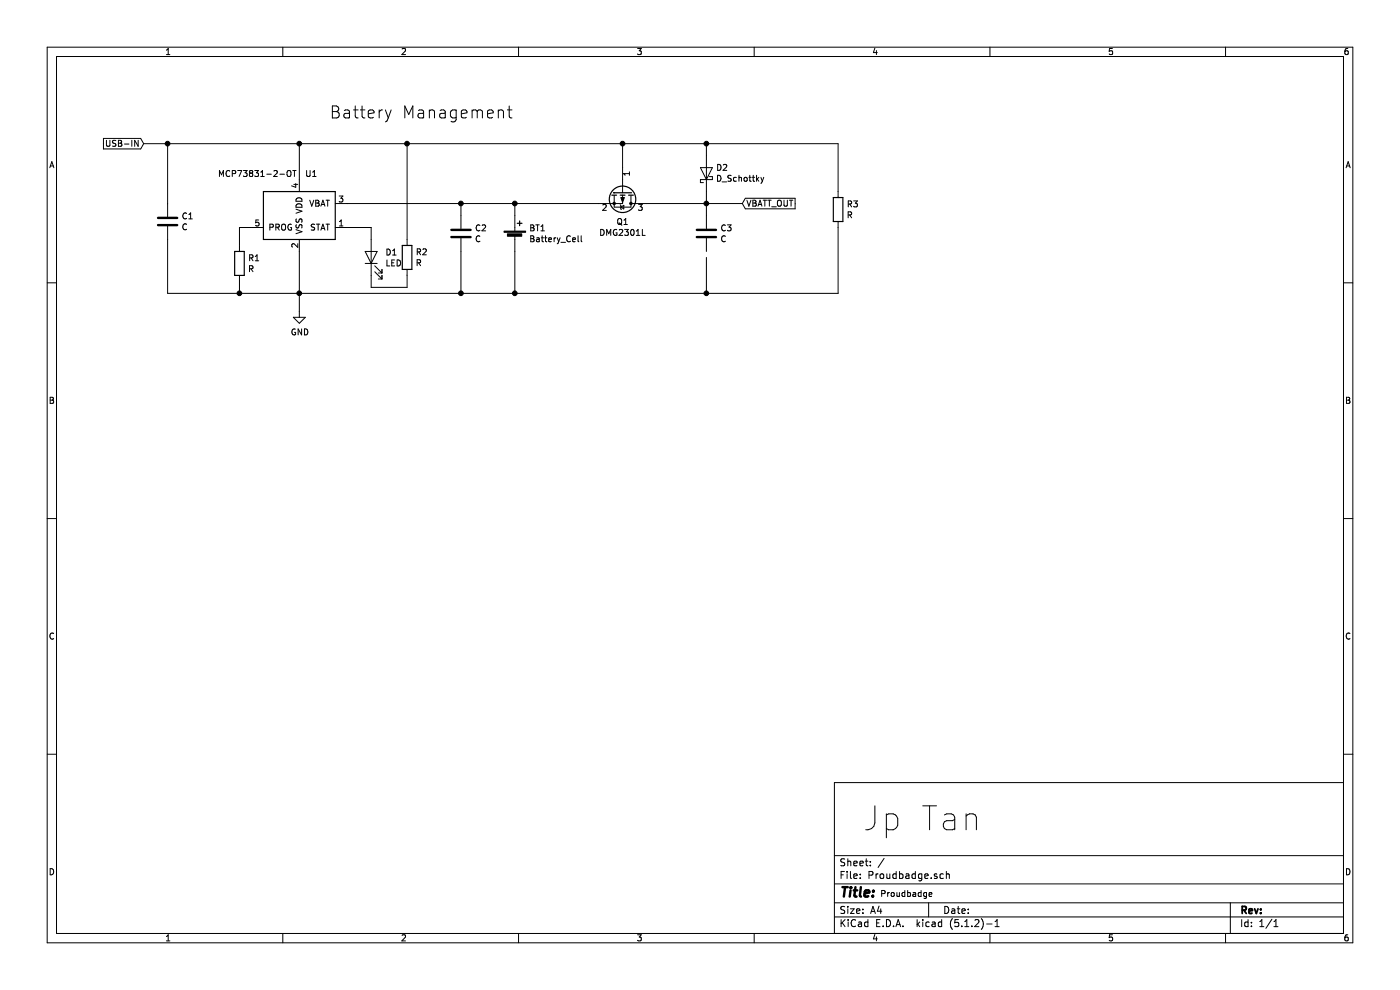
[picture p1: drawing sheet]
EESchema Schematic File Version 4
LIBS:Proudbadge-cache
EELAYER 29 0
EELAYER END
$Descr A4 11693 8268
encoding utf-8
Sheet 1 1
Title ""
Date ""
Rev ""
Comp ""
Comment1 ""
Comment2 ""
Comment3 ""
Comment4 ""
$EndDescr
$Comp
L Transistor_FET:DMG2301L Q1
U 1 1
P 5200 1600
F 0 "Q1" V 5451 1600 50  0000 C CNN
F 1 "DMG2301L" V 5542 1600 50  0000 C CNN
F 2 "Package_TO_SOT_SMD:SOT-23" H 5400 1525 50  0001 L CIN
F 3 "https://www.diodes.com/assets/Datasheets/DMG2301L.pdf" H 5200 1600 50  0001 L CNN
	1    5200 1600
	0    1    1    0   
$EndComp
$Comp
L Battery_Management:MCP73831-2-OT U1
U 1 1
P 2500 1800
F 0 "U1" H 2600 2150 50  0000 C CNN
F 1 "MCP73831-2-OT" H 2150 2150 50  0000 C CNN
F 2 "Package_TO_SOT_SMD:SOT-23-5" H 2550 1550 50  0001 L CIN
F 3 "http://ww1.microchip.com/downloads/en/DeviceDoc/20001984g.pdf" H 2350 1750 50  0001 C CNN
	1    2500 1800
	1    0    0    -1  
$EndComp
$Comp
L Device:C C1
U 1 1
P 1400 1850
F 0 "C1" H 1515 1896 50  0000 L CNN
F 1 "C" H 1515 1805 50  0000 L CNN
F 2 "" H 1438 1700 50  0001 C CNN
F 3 "~" H 1400 1850 50  0001 C CNN
	1    1400 1850
	1    0    0    -1  
$EndComp
$Comp
L Device:R R2
U 1 1
P 3400 2150
F 0 "R2" H 3470 2196 50  0000 L CNN
F 1 "R" H 3470 2105 50  0000 L CNN
F 2 "" V 3330 2150 50  0001 C CNN
F 3 "~" H 3400 2150 50  0001 C CNN
	1    3400 2150
	1    0    0    -1  
$EndComp
$Comp
L Device:LED D1
U 1 1
P 3100 2150
F 0 "D1" V 3139 2033 50  0000 R CNN
F 1 "LED" V 3048 2033 50  0000 R CNN
F 2 "" H 3100 2150 50  0001 C CNN
F 3 "~" H 3100 2150 50  0001 C CNN
	1    3100 2150
	0    -1   -1   0   
$EndComp
Wire Wire Line
	2900 1900 3100 1900
Wire Wire Line
	3100 1900 3100 2000
Wire Wire Line
	3100 2300 3100 2400
Wire Wire Line
	3100 2400 3400 2400
Wire Wire Line
	3400 2400 3400 2300
$Comp
L Device:R R1
U 1 1
P 2000 2200
F 0 "R1" H 2070 2246 50  0000 L CNN
F 1 "R" H 2070 2155 50  0000 L CNN
F 2 "" V 1930 2200 50  0001 C CNN
F 3 "~" H 2000 2200 50  0001 C CNN
	1    2000 2200
	1    0    0    -1  
$EndComp
Wire Wire Line
	2100 1900 2000 1900
Wire Wire Line
	2000 1900 2000 2050
Wire Wire Line
	2000 2350 2000 2450
Wire Wire Line
	2000 2450 2500 2450
Wire Wire Line
	2500 2450 2500 2100
$Comp
L power:GND #PWR0101
U 1 1
P 2500 2600
F 0 "#PWR0101" H 2500 2350 50  0001 C CNN
F 1 "GND" H 2505 2427 50  0000 C CNN
F 2 "" H 2500 2600 50  0001 C CNN
F 3 "" H 2500 2600 50  0001 C CNN
	1    2500 2600
	1    0    0    -1  
$EndComp
Wire Wire Line
	2500 2450 2500 2600
Connection ~ 2500 2450
Wire Wire Line
	1400 2000 1400 2450
Wire Wire Line
	1400 2450 2000 2450
Connection ~ 2000 2450
Text GLabel 1200 1200 0    50   Input ~ 0
USB-IN
$Comp
L Device:C C2
U 1 1
P 3850 1950
F 0 "C2" H 3965 1996 50  0000 L CNN
F 1 "C" H 3965 1905 50  0000 L CNN
F 2 "" H 3888 1800 50  0001 C CNN
F 3 "~" H 3850 1950 50  0001 C CNN
	1    3850 1950
	1    0    0    -1  
$EndComp
Wire Wire Line
	2900 1700 3850 1700
Wire Wire Line
	3850 1700 3850 1800
Wire Wire Line
	3850 2100 3850 2450
Wire Wire Line
	3850 2450 2500 2450
$Comp
L Device:Battery_Cell BT1
U 1 1
P 4300 2000
F 0 "BT1" H 4418 2096 50  0000 L CNN
F 1 "Battery_Cell" H 4418 2005 50  0000 L CNN
F 2 "" V 4300 2060 50  0001 C CNN
F 3 "~" V 4300 2060 50  0001 C CNN
	1    4300 2000
	1    0    0    -1  
$EndComp
Wire Wire Line
	3850 1700 4300 1700
Wire Wire Line
	4300 1700 4300 1800
Connection ~ 3850 1700
Wire Wire Line
	4300 2100 4300 2450
Wire Wire Line
	4300 2450 3850 2450
Connection ~ 3850 2450
Wire Wire Line
	4300 1700 5000 1700
Connection ~ 4300 1700
Wire Wire Line
	5200 1400 5200 1200
Wire Wire Line
	5200 1200 3400 1200
$Comp
L Device:D_Schottky D2
U 1 1
P 5900 1450
F 0 "D2" V 5946 1371 50  0000 R CNN
F 1 "D_Schottky" V 5855 1371 50  0000 R CNN
F 2 "" H 5900 1450 50  0001 C CNN
F 3 "~" H 5900 1450 50  0001 C CNN
	1    5900 1450
	0    -1   -1   0   
$EndComp
Wire Wire Line
	5200 1200 5900 1200
Wire Wire Line
	5900 1200 5900 1300
Connection ~ 5200 1200
Wire Wire Line
	5400 1700 5900 1700
Wire Wire Line
	5900 1700 5900 1600
Text GLabel 6200 1700 2    50   Input ~ 0
VBATT_OUT
Wire Wire Line
	5900 1700 6200 1700
Connection ~ 5900 1700
$Comp
L Device:C C3
U 1 1
P 5900 1950
F 0 "C3" H 6015 1996 50  0000 L CNN
F 1 "C" H 6015 1905 50  0000 L CNN
F 2 "" H 5938 1800 50  0001 C CNN
F 3 "~" H 5900 1950 50  0001 C CNN
	1    5900 1950
	1    0    0    -1  
$EndComp
Wire Wire Line
	5900 1700 5900 1800
Wire Wire Line
	5900 2150 5900 2450
Wire Wire Line
	5900 2450 4300 2450
Connection ~ 4300 2450
$Comp
L Device:R R3
U 1 1
P 7000 1750
F 0 "R3" H 7070 1796 50  0000 L CNN
F 1 "R" H 7070 1705 50  0000 L CNN
F 2 "" V 6930 1750 50  0001 C CNN
F 3 "~" H 7000 1750 50  0001 C CNN
	1    7000 1750
	1    0    0    -1  
$EndComp
Wire Wire Line
	5900 1200 7000 1200
Wire Wire Line
	7000 1200 7000 1600
Connection ~ 5900 1200
Wire Wire Line
	7000 1900 7000 2450
Wire Wire Line
	7000 2450 5900 2450
Connection ~ 5900 2450
Text Notes 2750 1000 0    100  ~ 0
Battery Management
Wire Wire Line
	3400 1200 3400 2000
Connection ~ 3400 1200
Wire Wire Line
	1200 1200 1400 1200
Wire Wire Line
	1400 1200 1400 1700
Connection ~ 1400 1200
Wire Wire Line
	1400 1200 2500 1200
Wire Wire Line
	2500 1500 2500 1200
Connection ~ 2500 1200
Wire Wire Line
	2500 1200 3400 1200
Text Notes 7200 6950 0    200  ~ 0
Jp Tan
Text Notes 7350 7500 0    50   ~ 0
Proudbadge
$EndSCHEMATC
